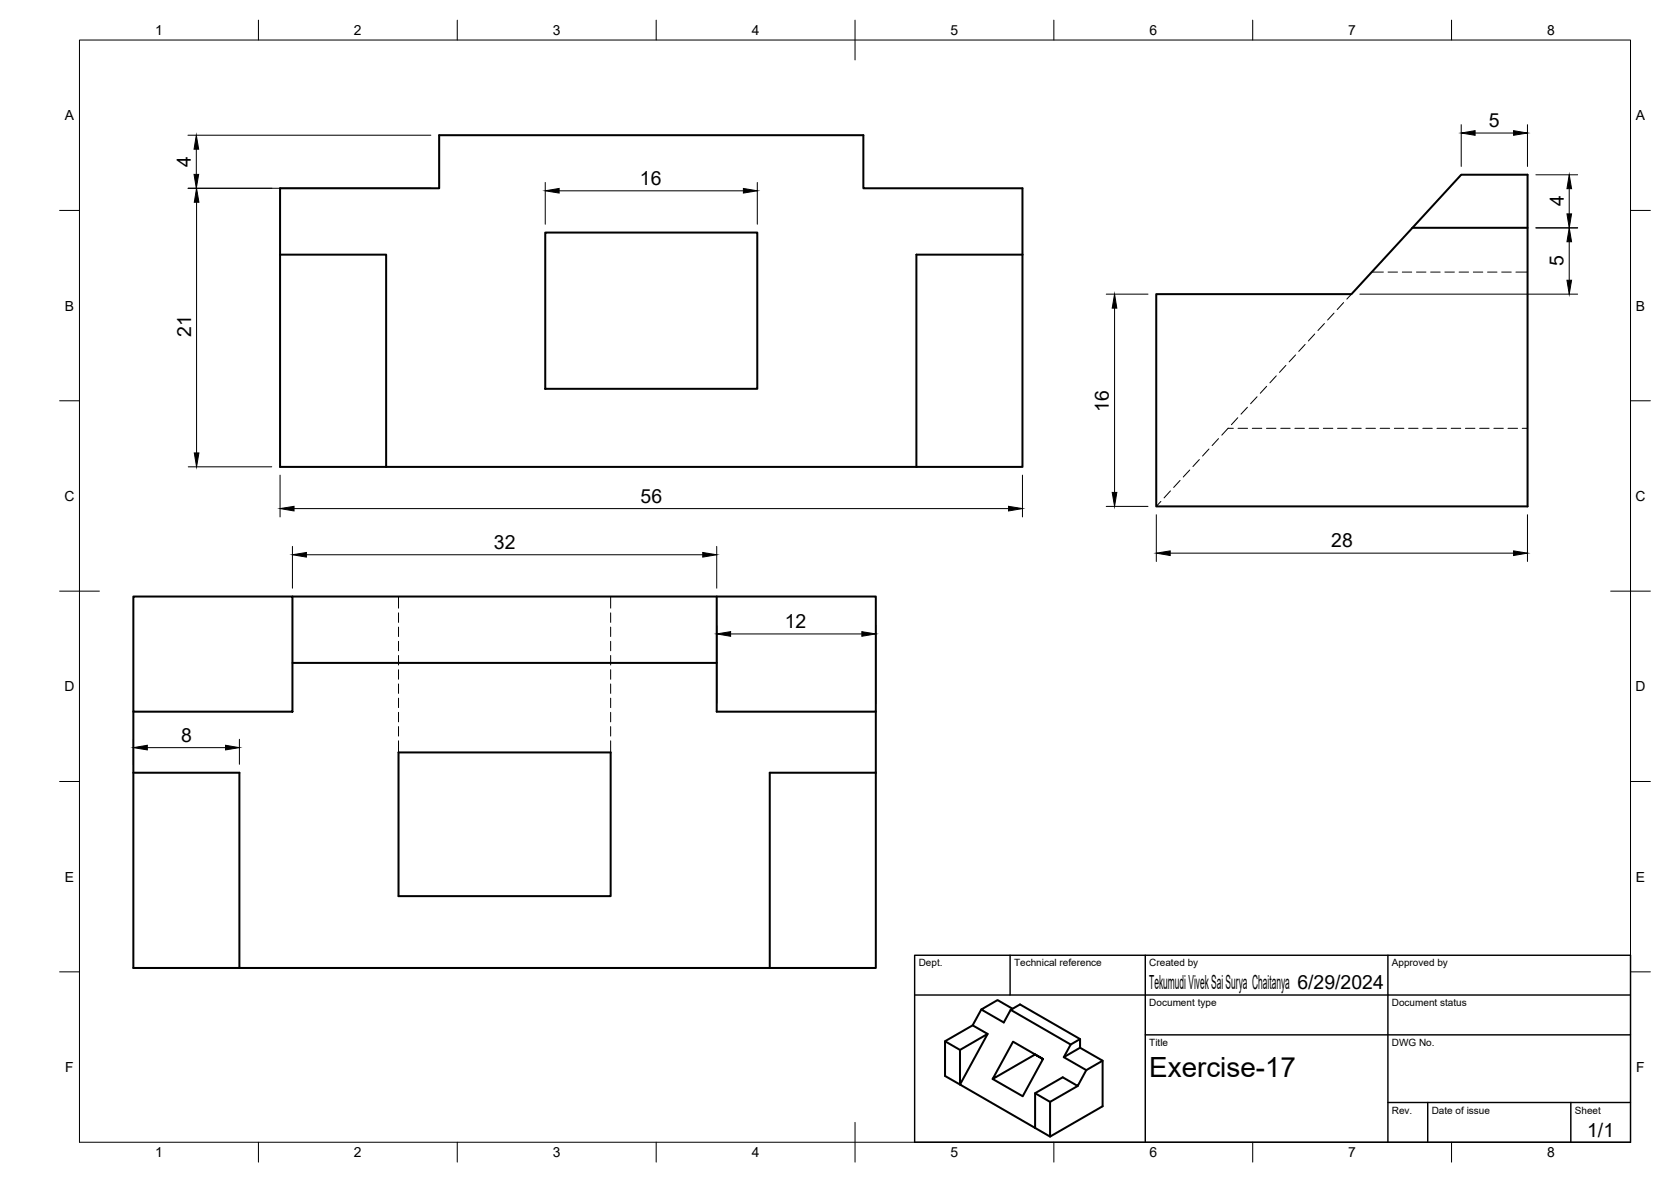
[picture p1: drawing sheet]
<svg xmlns="http://www.w3.org/2000/svg" width="420mm" height="297mm" viewBox="0 0 420 297" stroke-linecap="round" stroke-linejoin="round" font-family="sans-serif">
<!-- layer: Visible -->
<g fill="none" stroke="#000" stroke-width=".51">
<path d="M137.1 58.4h53.3v39.3h-53.3zM355.2 57.2h28.9M70.4 64h26.7v53.3M257.1 64v-16.7h-40v-13.3h-106.7v13.3h-40v70h160M257.1 64v53.3h-26.7M257.1 64h-26.7v53.3M290.7 73.9h49.1l27.6-30h16.7v83.4h-93.4zM33.5 149.9h40v28.9h-40zM73.5 149.9h146.7v28.9h-40v-28.9M33.5 178.8v64.5h26.7v-49.1h-26.7M73.5 166.6h106.7M220.2 178.8v15.4h-26.7v49.1"/>
<path d="M100.2 189.1h53.3v36.1h-53.3zM220.2 194.2v49.1h-26.7M60.2 243.3h133.3M244.6 257.7l3.7 2.1-6.9 12.7 18.9 10.9M246.7 253.7l-2.1 4-7 4v8.7l3.8 2.1v-8.7l6.9-4M254.1 253.8l15.1 8.7M254.6 253.5l-3.8-2.2-4.1 2.4 5.7 3.2 1.7-3.1 2.4-1.4 15.1 8.7v2.2l5.6 3.3v11.4l-13.2 7.6M237.6 261.7l3.8 2.1M262.3 266.2l-2-1.2-10.7 6.2 5.1-9.4 7.6 4.3-5.1 9.4-7.6-4.3M264 276.9v8.7l-3.7-2.2M271 272.9l-7 4-3.7-2.2M271.6 263.3l-4.1 2.4 5.6 3.2"/>
<path d="M271.6 261.1l-2.4 1.4-1.7 3.2M273.1 268.9l-2.1 4-3.8-2.2-6.9 4v8.7M277.2 266.6l-4.1 2.3"/>
</g>
<!-- layer: Hidden -->
<g fill="none" stroke="#000" stroke-width=".25">
<path d="M335.4 78.7l-1.6 1.7M337.8 76l-1.6 1.8M339.8 73.9l-1.2 1.3M344.9 68.4h2.9M349 68.4h2.4M352.6 68.4h2.4M356.2 68.4h2.3M359.7 68.4h2.4M363.3 68.4h2.4M366.9 68.4h2.4M370.5 68.4h2.3M374 68.4h2.4"/>
<path d="M377.6 68.4h2.4M381.2 68.4h2.9M316.1 99.7l-1.6 1.8M318.5 97.1l-1.6 1.7M320.9 94.5l-1.6 1.7M323.3 91.8l-1.6 1.8M325.8 89.2l-1.7 1.7M328.2 86.6l-1.6 1.7M330.6 83.9l-1.6 1.8M333 81.3l-1.6 1.8M299.1 118.1l-1.6 1.8M301.6 115.5l-1.6 1.7"/>
<path d="M304 112.8l-1.6 1.8M306.4 110.2l-1.6 1.8M308.8 107.6h1.3M308.8 107.6l-1.6 1.8M311.2 105l-1.6 1.7M311.3 107.6h2.4M313.6 102.3l-1.6 1.8M314.9 107.6h2.4M318.5 107.6h2.3M322 107.6h2.4M325.6 107.6h2.4M329.2 107.6h2.4"/>
<path d="M332.7 107.6h2.4M336.3 107.6h2.4M339.9 107.6h2.4M343.5 107.6h2.3M347 107.6h2.4M350.6 107.6h2.4M354.2 107.6h2.4M357.8 107.6h2.3M361.3 107.6h2.4M364.9 107.6h2.4M368.5 107.6h2.4M372 107.6h2.4"/>
<path d="M375.6 107.6h2.4M379.2 107.6h2.4M382.8 107.6h1.3M291.9 126l-1.2 1.3M294.3 123.4l-1.6 1.7M296.7 120.7l-1.6 1.8M100.2 149.9v2.9M100.2 154v2.4M100.2 157.6v2.4M153.5 149.9v2.9M153.5 154v2.4M153.5 157.6v2.4"/>
<path d="M100.2 161.2v2.3M100.2 164.7v2.4M100.2 168.3v2.4M100.2 171.9v2.4M100.2 175.5v2.3M100.2 179v2.4M153.5 161.2v2.3M153.5 164.7v2.4M153.5 168.3v2.4M153.5 171.9v2.4M153.5 175.5v2.3M153.5 179v2.4"/>
<path d="M100.2 182.6v2.4M100.2 186.2v2.9M153.5 182.6v2.4M153.5 186.2v2.9"/>
</g>
<!-- layer: BORDER -->
<g fill="none" stroke="#000" stroke-width=".25">
<path d="M20 10.1h390v276.9h-390zM65 5.1v5M115 5.1v5M165 5.1v5M215 5.1v10M265 5.1v5M315 5.1v5M365 5.1v5M15 52.9h5M410 52.9h5M15 100.7h5M410 100.7h5"/>
<path d="M15 148.6h10M405 148.6h10M15 196.4h5M410 196.4h5M15 244.2h5M410 244.2h5M65 287v5M115 287v5M165 287v5M215 282.1v9.9M265 287v5M315 287v5"/>
<path d="M365 287v5"/>
</g>
<!-- layer: TITLEBLOCK -->
<path d="M230 240.1h180v46.9h-180zM230 250h180M254 240.1v9.9M288 240.1v46.9M349 240.1v46.9M288 260.1h122M349 277.1h61M359 277.1v9.9M395 277.1v9.9" fill="none" stroke="#000" stroke-width=".36"/>
<!-- layer: FD_Dimensions -->
<g fill="none" stroke="#000" stroke-width=".25">
<path d="M47.3 34h61M49.4 37.5v6.3M367.4 31.3v10.5M370.9 33.4h9.7M384.1 31.3v10.5M47.3 47.3h61M49.4 50.8v63M137.1 45.9v10.5M140.6 47.9h46.3M190.4 45.9v10.5M386.2 43.9h10.5M386.2 57.3h10.5"/>
<path d="M394.6 47.4v6.3M278.2 73.9h10.4M280.2 77.4v46.3M341.9 73.9h54.8M394.6 60.8v9.6M47.3 117.3h21M70.4 119.4v10.5M257.1 119.4v10.5M73.5 137.3v10.5M73.9 127.8h179.7M77 139.4h99.7M180.2 137.3v10.5"/>
<path d="M278.2 127.3h10.4M290.7 129.4v11.7M294.2 139h86.4M384.1 129.4v11.7M180.2 157.2v19.5M183.7 159.3h33M220.2 157.2v19.5M33.5 185.8v6.3M37 187.9h19.7M60.2 185.8v6.3"/>
</g>
<g fill="#000" stroke="#000" stroke-width=".25">
<path d="M49.4 34l.6 3.5h-1.2zM367.4 33.4l3.5-.6v1.2zM380.6 32.8l3.5 .6-3.5 .6zM48.8 43.8h1.2l-.6 3.5zM49.4 47.3l.6 3.5h-1.1zM137.1 47.9l3.5-.5v1.1zM186.9 47.4l3.5 .5-3.5 .6zM394.6 43.9l.6 3.5h-1.2zM394 53.7h1.2l-.6 3.6zM280.2 73.9l.6 3.5h-1.1zM394 70.4h1.2l-.6 3.5zM394.6 57.3l.6 3.5h-1.2z"/>
<path d="M48.9 113.8h1.1l-.6 3.5zM70.4 127.8l3.5-.6v1.2zM73.5 139.4l3.5-.6v1.2zM176.7 138.8l3.5 .6-3.5 .6zM253.6 127.2l3.5 .6-3.5 .6zM279.7 123.7h1.1l-.6 3.6zM290.7 139l3.5-.6v1.2zM380.6 138.4l3.5 .6-3.5 .6zM180.2 159.3l3.5-.6v1.2zM216.7 158.7l3.5 .6-3.5 .6zM33.5 187.9l3.5-.6v1.2zM56.7 187.3l3.5 .6-3.5 .6z"/>
</g>
<text font-size="7" x="289" y="270.6">Exercise-17</text>
<g font-size="4.9">
<text x="374.4" y="32">5</text>
<text x="48" y="41.9" transform="rotate(-90 48 41.9)">4</text>
<text x="160.9" y="46.5">16</text>
<text x="393.2" y="51.9" transform="rotate(-90 393.2 51.9)">4</text>
<text x="393.1" y="67" transform="rotate(-90 393.1 67)">5</text>
<text x="48" y="84.7" transform="rotate(-90 48 84.7)">21</text>
<text x="278.8" y="103.5" transform="rotate(-90 278.8 103.5)">16</text>
<text x="161.1" y="126.4">56</text>
<text x="124.2" y="138">32</text>
<text x="334.7" y="137.5">28</text>
<text x="197.3" y="157.9">12</text>
<text x="45.5" y="186.4">8</text>
<text x="289" y="248.5">Tekumudi Vivek Sai Surya Chaitanya 6/29/2024</text>
<text x="399.1" y="285.7">1/1</text>
</g>
<g font-size="3.5">
<text x="39" y="8.8">1</text>
<text x="89" y="8.8">2</text>
<text x="139" y="8.8">3</text>
<text x="189" y="8.8">4</text>
<text x="239" y="8.8">5</text>
<text x="289" y="8.8">6</text>
<text x="339" y="8.8">7</text>
<text x="389" y="8.8">8</text>
<text x="16.3" y="30.2">A</text>
<text x="411.3" y="30.2">A</text>
<text x="16.3" y="78">B</text>
<text x="411.3" y="78">B</text>
<text x="16.2" y="125.9">C</text>
<text x="411.2" y="125.9">C</text>
<text x="16.2" y="173.7">D</text>
<text x="411.2" y="173.7">D</text>
<text x="16.3" y="221.6">E</text>
<text x="411.3" y="221.6">E</text>
<text x="16.4" y="269.4">F</text>
<text x="411.4" y="269.4">F</text>
<text x="39" y="290.8">1</text>
<text x="89" y="290.8">2</text>
<text x="139" y="290.8">3</text>
<text x="189" y="290.8">4</text>
<text x="239" y="290.8">5</text>
<text x="289" y="290.8">6</text>
<text x="339" y="290.8">7</text>
<text x="389" y="290.8">8</text>
</g>
<g font-size="2.5">
<text x="231" y="242.9">Dept.</text>
<text x="255" y="242.9">Technical reference</text>
<text x="289" y="242.9">Created by</text>
<text x="350" y="242.9">Approved by</text>
<text x="289" y="252.8">Document type</text>
<text x="350" y="252.8">Document status</text>
<text x="289" y="262.9">Title</text>
<text x="350" y="262.9">DWG No.</text>
<text x="350" y="279.9">Rev.</text>
<text x="360" y="279.9">Date of issue</text>
<text x="396" y="279.9">Sheet</text>
</g>
</svg>
